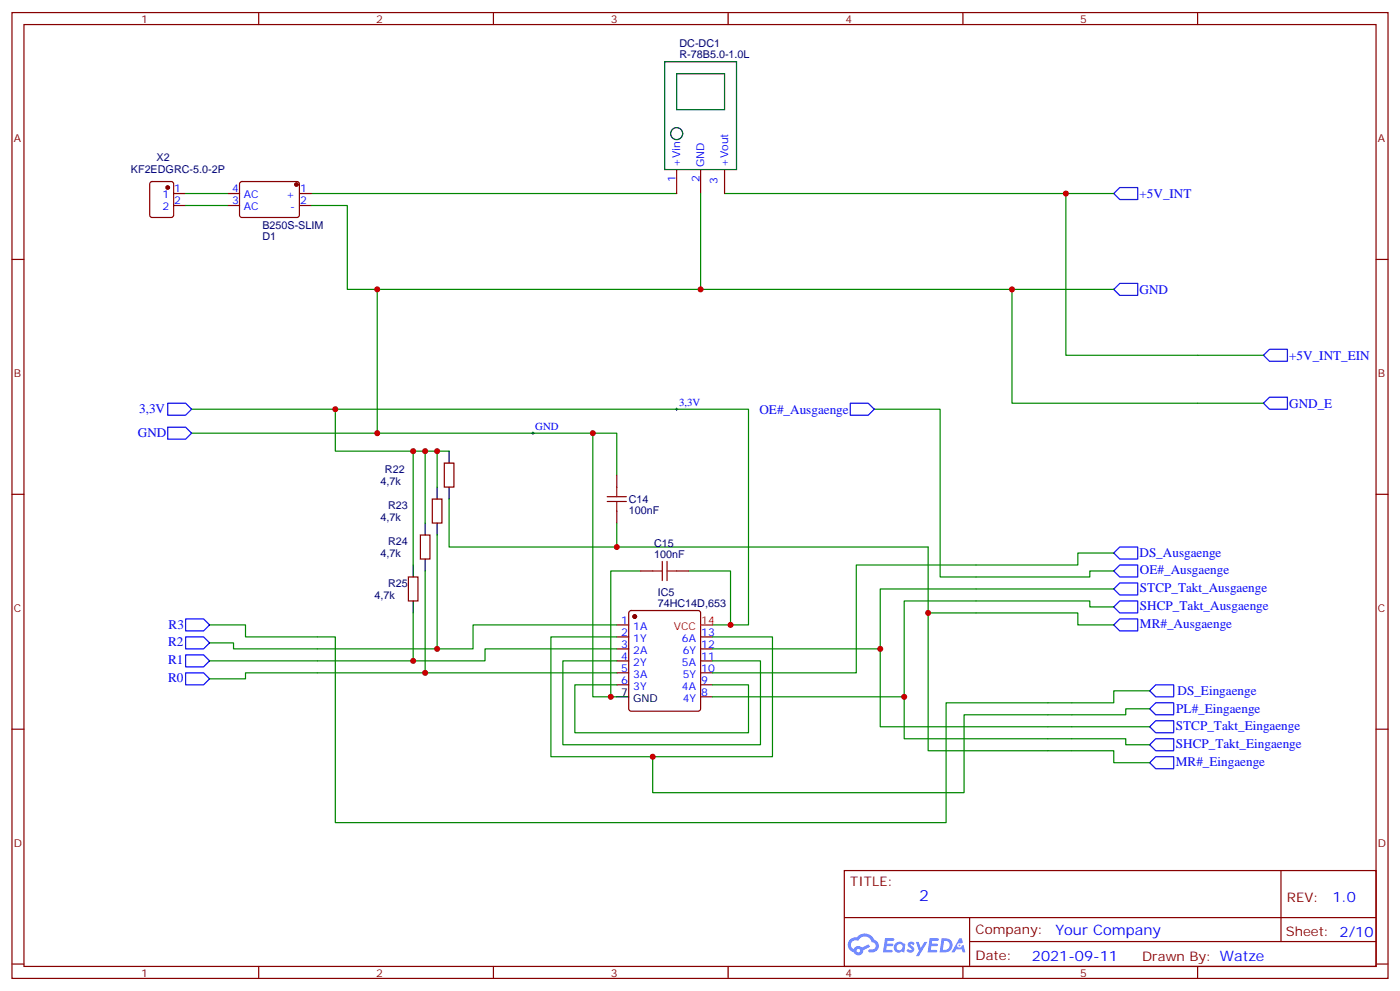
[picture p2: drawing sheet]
<svg xmlns="http://www.w3.org/2000/svg" width="412mm" height="292mm" viewBox="0 0 412 292" stroke-linecap="round" stroke-linejoin="round" font-family="sans-serif">
<g fill="none" stroke="#870000" stroke-width=".35">
<path d="M3.5 3.7h405.4v284.3h-405.4zM7.1 7.2h398.2v277.3h-398.2zM76.2 3.7v3.5M145.3 3.7v3.5M214.5 3.7v3.5M283.6 3.7v3.5M352.8 3.7v3.5M3.5 76.4h3.6M405.3 76.4h3.6M3.5 145.5h3.6M405.3 145.5h3.6M3.5 214.7h3.6"/>
<path d="M405.3 214.7h3.6M248.7 256.3h156.6v28.2h-156.6zM377.3 256.3v20.9M248.7 270.1h156.5M285.6 277.2h119.6M285.6 270.1v14.2M3.5 283.8h3.6M76.2 284.5v3.5M145.3 284.5v3.5M214.5 284.5v3.5M283.6 284.5v3.5M352.8 284.5v3.5"/>
<path d="M405.3 283.8h3.6"/>
</g>
<g fill="#5487ff">
<path d="M267.7 277.5a1.22 1.22 0 0 1 1.7 .2l-.4 .6a.47 .47 0 0 0-.3-.4 .47 .47 0 0 0-.5 .2l.1 .2a1.14 1.14 0 0 1 .8 1.8 1.14 1.14 0 0 1-1.9 0l-.2-.2 .5-.6 .7 .5a.29 .29 0 0 0 .3-.3 .29 .29 0 0 0-.2-.3 1.04 1.04 0 0 1-.6-1.7z"/>
<path d="M260.7 276.2h2.4l.3 .2-.2 .5-1.8 .1-.1 .8h1.5l.3 .4-.3 .4h-1.6l-.2 1.1h1.7l.2 .3-.2 .3-2.6 .1z"/>
<path d="M273.8 276.2h2.4l.3 .2-.1 .5-1.8 .1-.2 .8h1.6l.3 .4-.4 .4-1.6-.1-.1 1.1 1.7 .1 .2 .3-.2 .3-2.6 .1z"/>
<path d="M282.6 276.2h.7l.3 1.3-.6 .3a.69 .69 0 0 0-1 .3 .69 .69 0 0 0 .4 .9 .69 .69 0 0 0 .9-.6l.5-.2 .6 2.2h-.8l-.2-.9h-1.8l-.5 .9h-.8z"/>
<path d="M269.8 277.3h.8l.6 1.8 1.1-1.8h.9l-2.6 4.2h-.8l.9-1.5z"/>
<path d="M277.4 276.2l-.6 4.2h1.3a2.11 2.11 0 0 0 2.5-2.1 2.11 2.11 0 0 0-2.5-2.1zM278.1 277a1.39 1.39 0 0 1 1.7 1.4 1.39 1.39 0 0 1-1.8 1.2h-.3z"/>
<path d="M263.7 277.8a1.54 1.54 0 0 0-.1 2.2 1.54 1.54 0 0 0 2.2 .1l.6 .3 .3-2.3-.2-.3h-.4a1.49 1.49 0 0 0-2.4 0zM264 278.8a.94 .94 0 0 1 1.8 0 .94 .94 0 0 1-1.8 0z"/>
<path d="M250.4 276.6a2.18 2.18 0 0 0 1.1 3.7 1.44 1.44 0 0 0 1.6 .9 1.44 1.44 0 0 0 1.2-1.4l2-1.1-.5-.7-1.9 1a1.47 1.47 0 0 0-2.4 .4 1.39 1.39 0 0 1-.7-1.9 1.39 1.39 0 0 1 2-.5 2.12 2.12 0 0 1 2.2-1.3 2.12 2.12 0 0 1 1.9 1.7 1.14 1.14 0 0 1 1.1 1.4 1.14 1.14 0 0 1-1.7 .7 .43 .43 0 0 0-.5 .4 .43 .43 0 0 0 .4 .5 1.98 1.98 0 0 0 2.5-1.2 1.98 1.98 0 0 0-1.2-2.6 3.1 3.1 0 0 0-5.3-.6l-.9 .1zM252.3 279.9a.55 .55 0 0 1 1.1 0 .55 .55 0 0 1-1.1 0z"/>
<circle cx="282.6" cy="278.3" r=".26"/>
</g>
<g fill="none" stroke="#00f" stroke-width=".35">
<path d="M328.1 57l1.7-1.8h5.3v3.5h-5.3zM329.8 83.4h5.3v3.6h-5.3l-1.7-1.8zM49.4 118.7h5.3l1.7 1.8-1.7 1.7h-5.3zM250.5 118.7h5.3l1.7 1.8-1.7 1.7h-5.3zM373.9 116.9h5.3v3.6h-5.3l-1.7-1.8zM373.9 102.8h5.3v3.6h-5.3l-1.7-1.8zM49.4 125.8h5.3l1.7 1.7-1.7 1.8h-5.3zM328.1 168.1l1.7-1.8h5.3v3.6h-5.3zM329.8 161h5.3v3.6h-5.3l-1.7-1.8zM329.8 171.6h5.3v3.6h-5.3l-1.7-1.8zM329.8 176.9h5.3v3.5h-5.3l-1.7-1.7zM54.7 198.1h5.3l1.7 1.7-1.7 1.8h-5.3z"/>
<path d="M54.7 192.8h5.3l1.7 1.8-1.7 1.7h-5.3zM54.7 187.5h5.3l1.7 1.8-1.7 1.7h-5.3zM54.7 182.2h5.3l1.7 1.8-1.7 1.7h-5.3zM328.1 184l1.7-1.8h5.3v3.5h-5.3zM338.7 219.3l1.7-1.8h5.3v3.5h-5.3zM338.7 214l1.7-1.8h5.3v3.5h-5.3zM338.7 208.7l1.7-1.8h5.3v3.5h-5.3zM338.7 203.4l1.7-1.8h5.3v3.5h-5.3zM338.7 224.5l1.7-1.7h5.3v3.5h-5.3z"/>
</g>
<g fill="none" stroke="#008700" stroke-width=".35">
<path d="M54.7 57h12.3M91.7 57h107.6M206.4 57v28.2M213.4 57h114.7M314 57v47.6h58.2M54.7 60.5h12.3M91.7 60.5h10.6v24.7h225.8M111.1 85.2v42.3M298.1 85.2v33.5h74.1M56.4 120.5h164.1v63.5h-10.6M56.4 127.5h118.2v77.6h7.1M98.8 120.5v12.3h33.5"/>
<path d="M121.7 132.8v33.5M125.2 132.8v21.2M128.8 132.8v10.6M174.6 127.5h7.1v12.4M257.5 120.5h19.4v49.4h44.1v-1.8h7.1M128.8 157.5v33.5M132.3 146.9v14.1h141.1v19.4h44.1v3.6h10.6M181.7 154v7M125.2 168.1v30M188.7 168.1h-8.8v37M202.8 168.1h12.4v15.9M328.1 162.8h-10.6v3.5h-65.3v31.8h-42.3"/>
<path d="M328.1 173.4h-68.8v17.6h-49.4M328.1 178.7h-7.1v-1.8h-54.7v28.2h-56.4M61.7 184h10.6v3.5h26.5v54.7h179.9v-35.3h49.4v-3.5h10.6M121.7 180.4v14.2M181.7 184h-42.4v7h-70.5v-1.7h-7.1M181.7 191h-38.8v3.6h-81.2M181.7 198.1h-109.4v1.7h-10.6M181.7 194.6h-15.9v24.7h58.2v-24.7h-14.1M181.7 187.5h-19.4v35.3h65.2v-35.3h-17.6M259.3 191v23h79.4M273.4 180.4v40.6h54.7v3.5h10.6M181.7 201.6h-12.4v14.1h51.2v-14.1h-10.6"/>
<path d="M266.3 205.1v12.4h65.3v1.8h7.1M338.7 208.7h-7.1v1.7h-47.6v23h-91.7v-10.6"/>
</g>
<g fill="#870000" stroke="#870000" stroke-width=".35">
<circle cx="187" cy="181.5" r=".53"/>
<circle cx="49.4" cy="55.2" r=".53"/>
<circle cx="87.3" cy="54.3" r=".53"/>
</g>
<g fill="none" stroke="#870000" stroke-width=".35">
<path d="M44.3 53.7l.5-.3h5.6l.7 .5 .1 9.4-.5 .7h-5.9l-.6-.4-.1-9.4zM51.2 57h3.5M67 57h3.6M70.8 53.7l.5-.3 16.5 .1 .4 .7-.1 9.4-.6 .4h-16.5l-.4-.7v-9.1zM88.2 57h3.5M199.3 49.9v7.1M206.4 49.9v7.1M213.4 49.9v7.1M51.2 60.5h3.5M67 60.5h3.6M88.2 60.5h3.5M130.9 136.3h2.8v7.1h-2.8z"/>
<path d="M181.7 139.9v3.5M123.8 157.5h2.8v7.1h-2.8zM127.4 146.9h2.8v7.1h-2.8zM181.7 150.5v3.5M120.3 169.9h2.8v7h-2.8zM185.4 179.9l.5-.2h19.8l.5 .2 .2 .5v28.3l-.3 .5-.4 .2h-19.8l-.5-.3-.2-.4v-28.3zM188.7 168.1h3.6M199.3 168.1h3.5M181.7 184h3.5M181.7 187.5h3.5M181.7 191h3.5M181.7 194.6h3.5"/>
<path d="M181.7 198.1h3.5M206.4 187.5h3.5M206.4 191h3.5M206.4 194.6h3.5M206.4 198.1h3.5M181.7 201.6h3.5M206.4 201.6h3.5M206.4 205.1h3.5"/>
</g>
<g fill="none" stroke="#000" stroke-width=".35">
<path d="M195.8 18.2h21.2v31.7h-21.2zM199.3 21.7h14.1v10.6h-14.1zM132.3 132.8v3.5M125.2 154v3.5M128.8 143.4v3.5M128.8 154v3.5M132.3 143.4v3.5M121.7 166.3v3.6M121.7 176.9v3.5M125.2 164.6v3.5M181.7 205.1h3.5"/>
<circle cx="199.3" cy="39.3" r="1.76"/>
</g>
<path d="M206.4 184h3.5" fill="none" stroke="#f00" stroke-width=".35"/>
<path d="M156.6 127.5h.7M157 127.2v.7M199 120.5h.7M199.3 120.1v.7" fill="none" stroke="#000" stroke-width=".29"/>
<path d="M178.9 147.6h5.6M178.9 146.2h5.6M181.7 143.4v2.8M181.7 147.6v2.9M192.3 168.1h2.8M195.1 165.3v5.6M196.5 168.1h2.8M196.5 165.3v5.6" fill="none" stroke="#a10000" stroke-width=".35"/>
<g fill="#c00">
<circle cx="174.6" cy="127.5" r=".88"/>
<circle cx="181.7" cy="161" r=".88"/>
<circle cx="259.3" cy="191" r=".88"/>
<circle cx="273.4" cy="180.4" r=".88"/>
<circle cx="192.3" cy="222.8" r=".88"/>
<circle cx="266.3" cy="205.1" r=".88"/>
<circle cx="121.7" cy="194.6" r=".88"/>
<circle cx="125.2" cy="198.1" r=".88"/>
<circle cx="128.8" cy="191" r=".88"/>
<circle cx="298.1" cy="85.2" r=".88"/>
<circle cx="98.8" cy="120.5" r=".88"/>
<circle cx="179.9" cy="205.1" r=".88"/>
<circle cx="215.2" cy="184" r=".88"/>
<circle cx="314" cy="57" r=".88"/>
<circle cx="206.4" cy="85.2" r=".88"/>
<circle cx="111.1" cy="127.5" r=".88"/>
<circle cx="111.1" cy="85.2" r=".88"/>
<circle cx="125.2" cy="132.8" r=".88"/>
<circle cx="128.8" cy="132.8" r=".88"/>
<circle cx="121.7" cy="132.8" r=".88"/>
</g>
<text font-size="4.6" fill="#00f" x="270.8" y="265.3">2</text>
<g font-size="4.2" fill="#00f">
<text x="392.5" y="265.6">1.0</text>
<text x="310.9" y="275.1">Your Company</text>
<text x="304" y="282.9">2021-09-11</text>
</g>
<g font-size="3.9" fill="#00f">
<text x="335.7" y="58.3">+5V_INT</text>
<text x="335.7" y="86.5">GND</text>
<text x="379.8" y="105.9">+5V_INT_EIN</text>
<text x="41" y="121.6">3,3V</text>
<text x="223.7" y="121.8">OE#_Ausgaenge</text>
<text x="379.8" y="120">GND_E</text>
<text x="40.6" y="128.7">GND</text>
<text x="335.7" y="164.1">DS_Ausgaenge</text>
<text x="335.8" y="168.9">OE#_Ausgaenge</text>
<text x="335.8" y="179.5">SHCP_Takt_Ausgaenge</text>
<text x="335.8" y="174.2">STCP_Takt_Ausgaenge</text>
<text x="49.7" y="185.3">R3</text>
<text x="335.8" y="184.8">MR#_Ausgaenge</text>
<text x="49.5" y="190.1">R2</text>
<text x="49.5" y="195.4">R1</text>
<text x="49.5" y="200.7">R0</text>
<text x="346.5" y="210">PL#_Eingaenge</text>
<text x="346.9" y="204.6">DS_Eingaenge</text>
<text x="346.4" y="214.8">STCP_Takt_Eingaenge</text>
<text x="346.4" y="220.1">SHCP_Takt_Eingaenge</text>
<text x="346.4" y="225.4">MR#_Eingaenge</text>
</g>
<g font-size="3.9" fill="#800">
<text x="250.5" y="260.9">TITLE:</text>
<text x="379.1" y="265.6">REV:</text>
<text x="287.4" y="275.1">Company:</text>
<text x="378.7" y="275.7">Sheet: 2/10</text>
<text x="287.4" y="282.8">Date:</text>
<text x="336.4" y="282.8">Drawn By: Watze</text>
</g>
<g font-size="3.2" fill="#800">
<text x="41.6" y="6.7">1</text>
<text x="110.8" y="6.7">2</text>
<text x="179.9" y="6.7">3</text>
<text x="249.1" y="6.7">4</text>
<text x="318.2" y="6.7">5</text>
<text x="4.1" y="41.8">A</text>
<text x="405.9" y="41.8">A</text>
<text x="4.1" y="110.9">B</text>
<text x="405.9" y="110.9">B</text>
<text x="4.1" y="180.1">C</text>
<text x="405.9" y="180.1">C</text>
<text x="4.1" y="249.2">D</text>
<text x="405.9" y="249.2">D</text>
<text x="41.6" y="287.5">1</text>
<text x="110.8" y="287.5">2</text>
<text x="179.9" y="287.5">3</text>
<text x="249.1" y="287.5">4</text>
<text x="318.2" y="287.5">5</text>
</g>
<g font-size="3.2" fill="#000080">
<text x="200.2" y="17.1">R-78B5.0-1.0L</text>
<text x="200.2" y="13.9">DC-DC1</text>
<text x="46.1" y="47.5">X2</text>
<text x="38.6" y="51">KF2EDGRC-5.0-2P</text>
<text x="77.3" y="67.6">B250S-SLIM</text>
<text x="77.3" y="70.7">D1</text>
<text x="112.1" y="142.8">4,7k</text>
<text x="113.4" y="139.3">R22</text>
<text x="114.3" y="149.9">R23</text>
<text x="185.2" y="148.1">C14</text>
<text x="112.1" y="153.4">4,7k</text>
<text x="185.2" y="151.2">100nF</text>
<text x="114.3" y="160.5">R24</text>
<text x="192.7" y="161">C15</text>
<text x="112.1" y="164">4,7k</text>
<text x="192.7" y="164.2">100nF</text>
<text x="114.3" y="172.8">R25</text>
<text x="110.3" y="176.3">4,7k</text>
<text x="193.8" y="178.7">74HC14D,653</text>
<text x="193.8" y="175.5">IC5</text>
</g>
<g font-size="3.2" fill="#00f">
<text x="199" y="53.7" transform="rotate(-90 199 53.7)">1</text>
<text x="200.4" y="49.2" transform="rotate(-90 200.4 49.2)">+Vin</text>
<text x="206" y="53.7" transform="rotate(-90 206 53.7)">2</text>
<text x="207.4" y="49.2" transform="rotate(-90 207.4 49.2)">GND</text>
<text x="214.5" y="49.2" transform="rotate(-90 214.5 49.2)">+Vout</text>
<text x="47.8" y="58.4">1</text>
<text x="51.3" y="56.6">1</text>
<text x="68.4" y="56.6">4</text>
<text x="71.9" y="58.4">AC</text>
<text x="84.3" y="58.4">+</text>
<text x="88.4" y="56.6">1</text>
<text x="211.3" y="54.1" transform="rotate(-90 211.3 54.1)">3</text>
<text x="47.8" y="61.9">2</text>
<text x="51.3" y="60.1">2</text>
<text x="68.4" y="60.1">3</text>
<text x="71.9" y="61.9">AC</text>
<text x="85.4" y="61.9">-</text>
<text x="88.4" y="60.1">2</text>
<text x="200" y="119.6">3,3V</text>
<text x="157.7" y="126.6">GND</text>
<text x="183" y="183.6">1</text>
<text x="186.5" y="185.4">1A</text>
<text x="183" y="187.1">2</text>
<text x="183" y="190.7">3</text>
<text x="186.5" y="188.9">1Y</text>
<text x="200.9" y="188.9">6A</text>
<text x="206.6" y="190.7">12</text>
<text x="206.6" y="187.1">13</text>
<text x="183" y="194.2">4</text>
<text x="183" y="197.7">5</text>
<text x="186.5" y="192.4">2A</text>
<text x="186.5" y="196">2Y</text>
<text x="200.9" y="196">5A</text>
<text x="201.1" y="192.4">6Y</text>
<text x="206.6" y="197.7">10</text>
<text x="206.6" y="194.2">11</text>
<text x="183" y="201.3">6</text>
<text x="186.5" y="199.5">3A</text>
<text x="186.5" y="203">3Y</text>
<text x="200.9" y="203">4A</text>
<text x="201.1" y="199.5">5Y</text>
<text x="206.6" y="201.3">9</text>
<text x="201.1" y="206.6">4Y</text>
<text x="206.6" y="204.8">8</text>
</g>
<g font-size="3.2" fill="#f00">
<text x="198.5" y="185.4">VCC</text>
<text x="206.6" y="183.6">14</text>
</g>
<g font-size="3.2">
<text x="183" y="204.8">7</text>
<text x="186.5" y="206.6">GND</text>
</g>
</svg>
